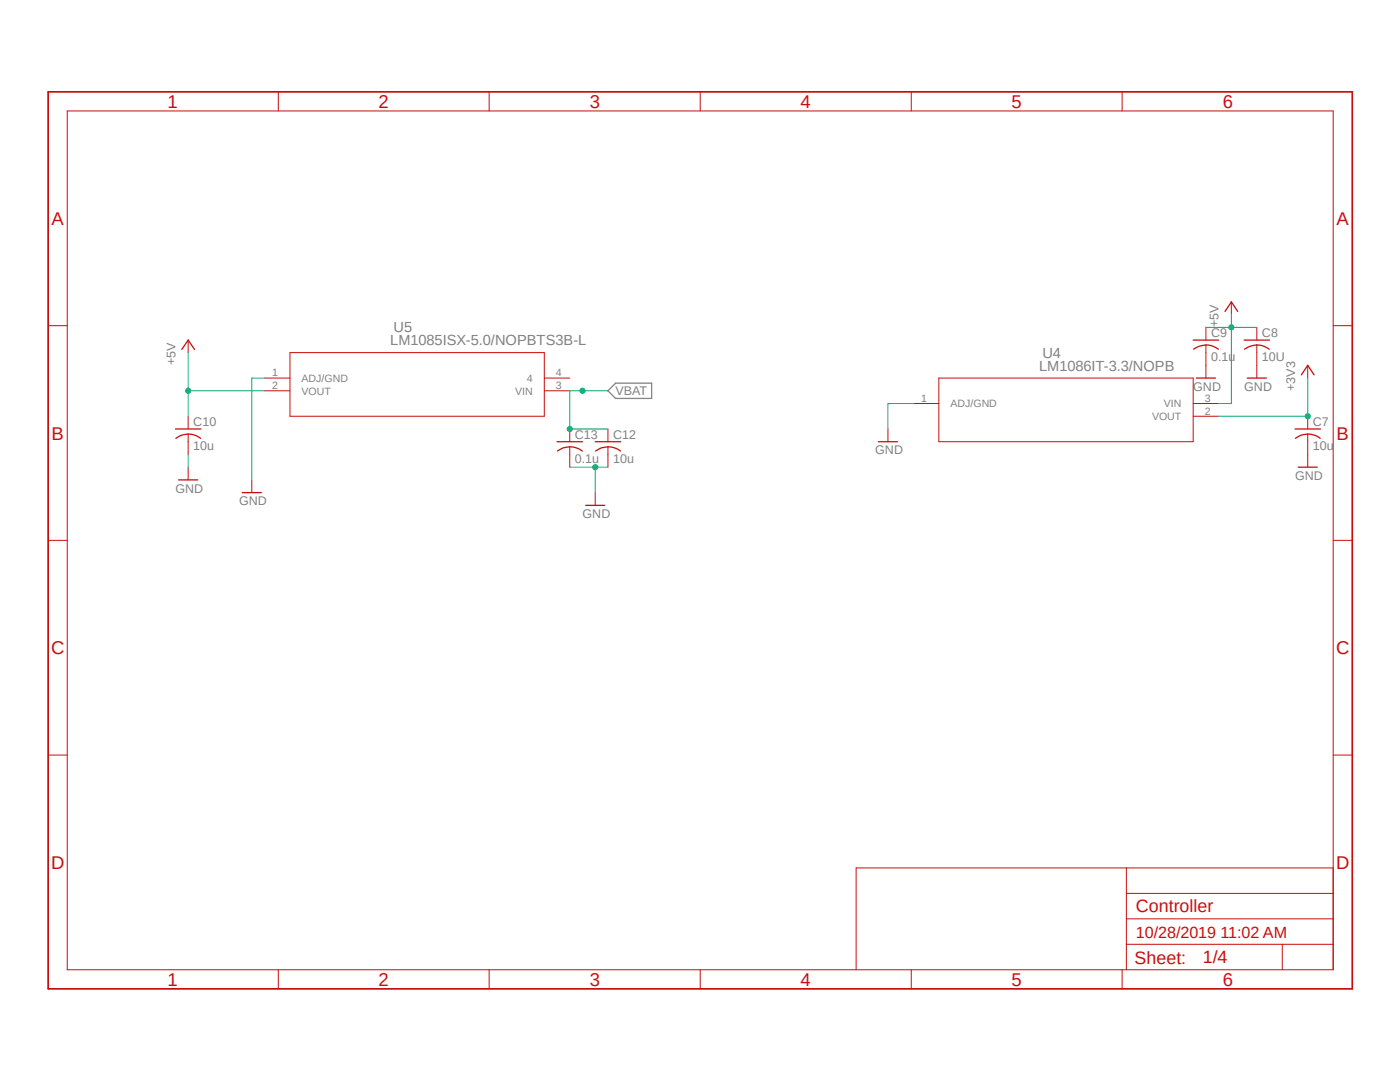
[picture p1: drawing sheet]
<svg xmlns="http://www.w3.org/2000/svg" width="279mm" height="216mm" viewBox="0 0 279 216" stroke-linecap="round" stroke-linejoin="round" font-family="sans-serif">
<path d="M9.1 18l261.2 179.9M270.3 18l-261.2 179.9" fill="none" stroke="#fff" stroke-width=".2"/>
<path d="M121.3 78l1.6-1.5h7.1v3h-7.1z" fill="none" stroke="#808080" stroke-width=".25"/>
<g fill="none" stroke="#c90d0c" stroke-width=".2">
<path d="M55.5 18.3v3.8M97.6 18.3v3.8M139.7 18.3v3.8M181.9 18.3v3.8M223.9 18.3v3.8M13.4 22.1h252.7v171.4h-252.7zM9.6 65h3.8M37.5 67.9v2.5M52.8 75.4h5.1M52.8 78h5.1M57.9 70.4h50.7v12.7h-50.7zM108.6 75.4h5.1"/>
<path d="M108.6 78h5.1M187.4 75.4h50.7v12.7h-50.7zM240.7 65.3v2.6M240.7 68.8v6.6M245.7 60.2v2.6M250.8 65.3v2.6M250.8 68.8v6.6M261 72.9v2.5M266.1 65h3.8M37.5 83.1v2.5M37.5 86.6v4.1M37.5 93.2v2.6"/>
<path d="M50.2 95.8v2.5M113.7 85.6v2.5M113.7 89.2v4M118.8 98.3v2.5M121.3 85.6v2.5M121.3 89.2v4M177.2 85.6v2.5M182.3 80.5h5.1M238.1 80.5h5.1M238.1 83.1h5.1M261 83.1v2.5M261 86.6v6.6"/>
<path d="M9.6 107.8h3.8M266.1 107.8h3.8M9.6 150.7h3.8M266.1 150.7h3.8M224.8 173.2v20.3M224.8 178.3h41.3M266.1 173.2h-95.2v20.3M55.5 193.5v3.8M97.6 193.5v3.8M139.7 193.5v3.8M181.9 193.5v3.8M223.9 193.5v3.8"/>
<path d="M224.8 188.4h41.3M224.8 183.3h41.3M255.9 188.4v5.1"/>
</g>
<path d="M9.6 18.3h260.3v179h-260.3z" fill="none" stroke="#c90d0c" stroke-width=".34"/>
<g fill="none" stroke="#c90d0c" stroke-width=".25">
<path d="M36.3 69.7l1.2-1.8 1.3 1.8M238.1 67.9h5.1M238.2 69.7a4 4 0 0 1 5 0M238.8 75.4h3.8M244.5 62.1l1.2-1.9 1.3 1.9M248.3 67.9h5.1M248.4 69.7a4 4 0 0 1 4.9 0M248.9 75.4h3.8M259.7 74.8l1.3-1.9 1.3 1.9M35 85.6h5.1M35.1 87.5a4 4 0 0 1 4.9 0M35.6 95.8h3.9"/>
<path d="M48.3 98.3h3.9M111.2 88.1h5M111.3 90a4 4 0 0 1 4.9 0M118.8 88.1h5.1M118.9 90a4 4 0 0 1 4.9 0M175.3 88.1h3.8M258.4 85.6h5.1M258.5 87.5a4 4 0 0 1 5 0M259.1 93.2h3.8M116.9 100.8h3.8"/>
</g>
<path d="M52.8 75.4h-2.6v20.4M37.5 90.7v2.5M113.7 93.2h7.6M118.8 93.2v5.1M182.3 80.5h-5.1v5.1" fill="none" stroke="#0dab76" stroke-width=".2"/>
<circle cx="118.8" cy="93.2" r=".51" fill="#0dab76"/>
<g fill="none" stroke="#0dab76" stroke-width=".2">
<path d="M245.7 62.8v17.7h-2.5M245.7 65.3h5.1"/>
<circle cx="118.8" cy="93.2" r=".51"/>
</g>
<circle cx="245.7" cy="65.3" r=".51" fill="#0dab76"/>
<g fill="none" stroke="#0dab76" stroke-width=".2">
<path d="M37.5 70.4v12.7M37.5 78h15.3M240.7 65.3h5"/>
<circle cx="245.7" cy="65.3" r=".51"/>
</g>
<circle cx="37.5" cy="78" r=".51" fill="#0dab76"/>
<g fill="none" stroke="#0dab76" stroke-width=".2">
<path d="M261 75.4v7.7"/>
<circle cx="37.5" cy="78" r=".51"/>
</g>
<circle cx="261" cy="83.1" r=".51" fill="#0dab76"/>
<g fill="none" stroke="#0dab76" stroke-width=".2">
<path d="M113.7 85.6h7.6M243.2 83.1h17.8"/>
<circle cx="261" cy="83.1" r=".51"/>
</g>
<circle cx="113.7" cy="85.6" r=".51" fill="#0dab76"/>
<g fill="none" stroke="#0dab76" stroke-width=".2">
<path d="M121.3 78h-7.6v7.6"/>
<circle cx="113.7" cy="85.6" r=".51"/>
</g>
<circle cx="116.2" cy="78" r=".51" fill="#0dab76"/>
<circle cx="116.2" cy="78" r=".51" fill="none" stroke="#0dab76" stroke-width=".2"/>
<g font-size="3.7" fill="#c90d0c">
<text x="33.4" y="21.5">1</text>
<text x="75.6" y="21.5">2</text>
<text x="117.7" y="21.5">3</text>
<text x="159.8" y="21.5">4</text>
<text x="201.9" y="21.5">5</text>
<text x="244" y="21.5">6</text>
<text x="10.3" y="44.9">A</text>
<text x="266.7" y="44.9">A</text>
<text x="10.3" y="87.7">B</text>
<text x="266.7" y="87.7">B</text>
<text x="10.2" y="130.6">C</text>
<text x="266.7" y="130.6">C</text>
<text x="10.2" y="173.4">D</text>
<text x="266.7" y="173.4">D</text>
<text x="33.4" y="196.7">1</text>
<text x="75.6" y="196.7">2</text>
<text x="117.7" y="196.7">3</text>
<text x="159.8" y="196.7">4</text>
<text x="201.9" y="196.7">5</text>
<text x="244" y="196.7">6</text>
</g>
<g font-size="3.6" fill="#c90d0c">
<text x="226.7" y="182.1">Controller</text>
<text x="226.4" y="192.4">Sheet:</text>
<text x="240" y="192.2">1/4</text>
</g>
<text font-size="3.2" fill="#c90d0c" x="226.7" y="187.2">10/28/2019 11:02 AM</text>
<g font-size="2.9" fill="#808080">
<text x="77.9" y="68.9">LM1085ISX-5.0/NOPBTS3B-L</text>
<text x="78.5" y="66.3">U5</text>
<text x="208" y="71.4">U4</text>
<text x="207.4" y="74">LM1086IT-3.3/NOPB</text>
</g>
<g font-size="2.5" fill="#808080">
<text x="243.2" y="65.3" transform="rotate(-90 243.2 65.3)">+5V</text>
<text x="241.7" y="67.2">C9</text>
<text x="251.8" y="67.2">C8</text>
<text x="35" y="72.9" transform="rotate(-90 35 72.9)">+5V</text>
<text x="238.1" y="78">GND</text>
<text x="241.7" y="72">0.1u</text>
<text x="248.3" y="78">GND</text>
<text x="251.8" y="72">10U</text>
<text x="258.4" y="78" transform="rotate(-90 258.4 78)">+3V3</text>
<text x="122.9" y="78.9">VBAT</text>
<text x="38.6" y="89.8">10u</text>
<text x="38.6" y="85">C10</text>
<text x="114.7" y="87.5">C13</text>
<text x="122.3" y="87.5">C12</text>
<text x="262" y="89.8">10u</text>
<text x="262" y="85">C7</text>
<text x="114.7" y="92.3">0.1u</text>
<text x="122.3" y="92.3">10u</text>
<text x="174.7" y="90.7">GND</text>
<text x="258.4" y="95.8">GND</text>
<text x="35" y="98.3">GND</text>
<text x="47.7" y="100.8">GND</text>
<text x="116.2" y="103.4">GND</text>
</g>
<g font-size="2.1" fill="#808080">
<text x="54.3" y="75.1">1</text>
<text x="54.3" y="77.6">2</text>
<text x="60.2" y="76.2">ADJ/GND</text>
<text x="105.1" y="76.2">4</text>
<text x="111" y="77.6">3</text>
<text x="111" y="75.1">4</text>
<text x="60.2" y="78.7">VOUT</text>
<text x="102.8" y="78.7">VIN</text>
<text x="183.8" y="80.2">1</text>
<text x="189.7" y="81.3">ADJ/GND</text>
<text x="229.9" y="83.8">VOUT</text>
<text x="232.3" y="81.3">VIN</text>
<text x="240.5" y="82.7">2</text>
<text x="240.5" y="80.2">3</text>
</g>
</svg>
